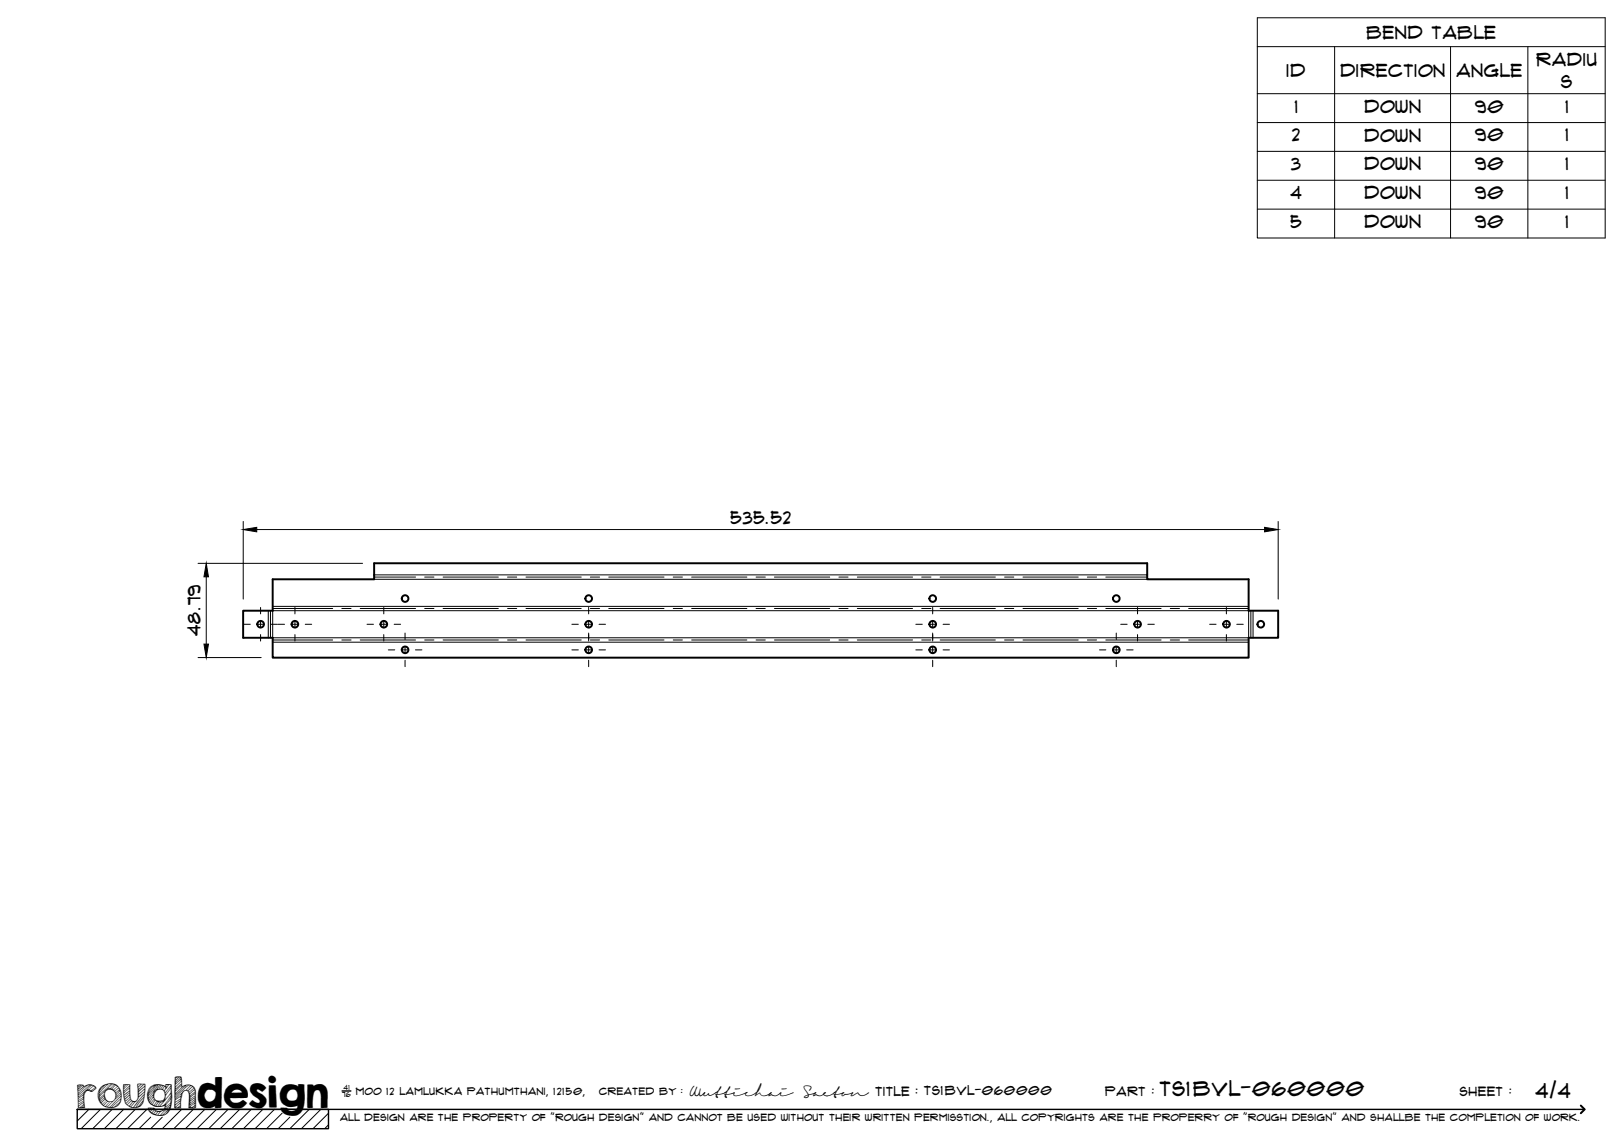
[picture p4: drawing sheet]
<svg xmlns="http://www.w3.org/2000/svg" width="420mm" height="297mm" viewBox="0 0 420 297" stroke-linecap="round" stroke-linejoin="round" font-family="sans-serif">
<!-- layer: Visible -->
<g fill="none" stroke="#000" stroke-width=".51">
<path d="M70.5 149.9h26.3v-4.2h200v4.2h26.2v8.1h7.7v7h-7.7v5.2h-252.5v-5.2h-7.6v-7h7.6z"/>
<circle cx="104.8" cy="154.9" r=".86"/>
<circle cx="152.3" cy="154.9" r=".86"/>
<circle cx="241.3" cy="154.9" r=".86"/>
<circle cx="288.8" cy="154.9" r=".86"/>
<circle cx="67.4" cy="161.5" r=".86"/>
<circle cx="76.3" cy="161.5" r=".86"/>
<circle cx="99.3" cy="161.5" r=".86"/>
<circle cx="104.8" cy="168.1" r=".86"/>
<circle cx="152.3" cy="168.1" r=".86"/>
<circle cx="152.3" cy="161.5" r=".86"/>
<circle cx="241.3" cy="161.5" r=".86"/>
<circle cx="241.3" cy="168.1" r=".86"/>
<circle cx="288.8" cy="168.1" r=".86"/>
<circle cx="294.3" cy="161.5" r=".86"/>
<circle cx="317.3" cy="161.5" r=".86"/>
<circle cx="326.2" cy="161.5" r=".86"/>
</g>
<!-- layer: Bend Center -->
<g fill="none" stroke="#000" stroke-width=".26">
<path d="M70 158v7M70.5 157.4h15.6M88.4 157.4h2.4M93.2 157.4h14.3M96.8 149.3h10.7M109.9 149.3h2.4M109.9 157.4h2.4M114.6 149.3h14.3M114.6 157.4h14.3M131.3 149.3h2.4M131.3 157.4h2.4M136.1 149.3h14.3"/>
<path d="M136.1 157.4h14.3M152.7 149.3h2.4M152.7 157.4h2.4M157.5 149.3h14.3M157.5 157.4h14.3M174.2 149.3h2.4M174.2 157.4h2.4M178.9 149.3h14.3M178.9 157.4h14.3M195.6 149.3h2.4M195.6 157.4h2.4M200.4 149.3h14.3"/>
<path d="M200.4 157.4h14.3M217 149.3h2.4M217 157.4h2.4M221.8 149.3h14.3M221.8 157.4h14.3M238.5 149.3h2.4M238.5 157.4h2.4M243.2 149.3h14.3M243.2 157.4h14.3M259.9 149.3h2.4M259.9 157.4h2.4M264.7 149.3h14.3"/>
<path d="M264.7 157.4h14.3M281.3 149.3h2.4M281.3 157.4h2.4M286.1 149.3h10.7M286.1 157.4h14.3M302.8 157.4h2.4M307.5 157.4h15.5M323.6 158v7M70.5 165.6h15.6M88.4 165.6h2.4M93.2 165.6h14.3M109.9 165.6h2.4"/>
<path d="M114.6 165.6h14.3M131.3 165.6h2.4M136.1 165.6h14.3M152.7 165.6h2.4M157.5 165.6h14.3M174.2 165.6h2.4M178.9 165.6h14.3M195.6 165.6h2.4M200.4 165.6h14.3M217 165.6h2.4M221.8 165.6h14.3M238.5 165.6h2.4"/>
<path d="M243.2 165.6h14.3M259.9 165.6h2.4M264.7 165.6h14.3M281.3 165.6h2.4M286.1 165.6h14.3M302.8 165.6h2.4M307.5 165.6h15.5"/>
</g>
<!-- layer: Visible Narrow -->
<path d="M69.4 158v7M70.5 158h252.5v7h-252.5zM70.5 156.9h252.5M96.8 149.9h200M96.8 148.7h200M324.2 158v7M70.5 166.2h252.5" fill="none" stroke="#000" stroke-width=".26"/>
<!-- layer: TitleBlock -->
<path d="M20 287h65v5h-65zM20 287h390M88.5 282.3h2.3" fill="none" stroke="#000" stroke-width=".36"/>
<path d="M409 286.1l1 .9-1 1" fill="none" stroke="#000" stroke-width=".51"/>
<g fill="none" stroke="#000" stroke-width=".26">
<path d="M23 287l-3 3.1M26 287l-5 5M29 287l-5 5M32 287l-5 5M35 287l-5 5M38 287l-5 5M39 289.1l-3 2.9M42 289.1l-3 2.9M47 287l-5 5M50 287l-5 5M53 287l-5 5M56 287l-5 5"/>
<path d="M59 287l-5 5M62 287l-5 5M65 287l-5 5M68 287l-5 5M71 287l-5 5M73 288l-4 4M75 289.1l-3 2.9M80 287l-5 5M83 287l-5 5M85 288l-4 4M85 291l-1 1"/>
</g>
<!-- layer: Smart Centers -->
<g fill="none" stroke="#000" stroke-width=".26">
<path d="M67.4 157.2v1.6M76.3 157.2v1.6M99.3 157.2v1.6M152.3 157.2v1.6M241.3 157.2v1.6M294.3 157.2v1.6M317.3 157.2v1.6M63.1 161.5h1.6M66.5 161.5h1.8M67.4 160.6v1.8M67.4 164.2v1.7M70.1 161.5h1.7"/>
<path d="M71.9 161.5h1.7M75.4 161.5h1.8M76.3 160.6v1.8M76.3 164.2v1.7M79 161.5h1.6M95 161.5h1.6M98.4 161.5h1.8M99.3 160.6v1.8M99.3 164.2v1.7M100.5 168.2h1.6M102 161.5h1.7M103.9 168.2h1.8"/>
<path d="M104.8 163.8v1.7M104.8 167.3v1.7M104.8 170.8v1.7M107.5 168.2h1.7M148 161.5h1.6M148 168.2h1.6M151.4 161.5h1.8M151.4 168.2h1.8M152.3 160.6v1.8M152.3 163.8v2.1M152.3 167.3v1.7M152.3 170.8v1.7"/>
<path d="M155 161.5h1.7M155 168.2h1.7M236.9 161.5h1.7M236.9 168.2h1.7M240.4 161.5h1.8M240.4 168.2h1.8M241.3 160.6v1.8M241.3 163.8v2.1M241.3 167.3v1.7M241.3 170.8v1.7M244 161.5h1.6M244 168.2h1.6"/>
<path d="M284.5 168.2h1.6M287.9 168.2h1.8M288.8 163.8v1.7M288.8 167.3v1.7M288.8 170.8v1.7M289.9 161.5h1.7M291.5 168.2h1.7M293.4 161.5h1.8M294.3 160.6v1.8M294.3 164.2v1.7M297 161.5h1.6M312.9 161.5h1.7"/>
<path d="M316.4 161.5h1.8M317.3 160.6v1.8M317.3 164.2v1.7M320 161.5h1.6"/>
</g>
<!-- layer: Bend Tables -->
<path d="M325.3 4.6h90v57h-90zM325.3 12.1h90M345.3 12.1v49.5M375.3 12.1v49.5M395.3 12.1v49.5M325.3 24.2h90M325.3 31.7h90M325.3 39.2h90M325.3 46.6h90M325.3 54.1h90" fill="none" stroke="#000" stroke-width=".26"/>
<!-- layer: FD_Dimensions -->
<path d="M62.9 134.9v20.1M66.4 137h260.8M330.7 134.9v20.1M51.2 145.8h42.6M53.4 149.3v17.4M51.2 170.1h16.4" fill="none" stroke="#000" stroke-width=".26"/>
<path d="M62.9 137l3.5-.6v1.2zM327.2 136.4l3.5 .6-3.5 .6zM53.4 145.8l.5 3.5h-1.1zM52.8 166.7h1.1l-.5 3.4z" fill="#000" stroke="#000" stroke-width=".26"/>
<text font-size="9.7" x="19.9" y="286.8">roughdesign</text>
<g font-size="5.3">
<text x="300.1" y="283.6">TS1BVL-060000</text>
<text x="397.3" y="284">4/4</text>
</g>
<g font-size="4.6">
<text x="353.6" y="10">Bend Table</text>
<text x="397.5" y="17">Radiu</text>
<text x="332.9" y="19.9">ID</text>
<text x="346.8" y="19.8">Direction</text>
<text x="376.8" y="19.9">Angle</text>
<text x="403.9" y="22.8">s</text>
<text x="335" y="29.1">1</text>
<text x="353" y="29.2">Down</text>
<text x="381.6" y="29.1">90</text>
<text x="405" y="29.1">1</text>
<text x="334.3" y="36.6">2</text>
<text x="353" y="36.6">Down</text>
<text x="381.6" y="36.6">90</text>
<text x="405" y="36.6">1</text>
<text x="334.1" y="44.1">3</text>
<text x="353" y="44.1">Down</text>
<text x="381.6" y="44.1">90</text>
<text x="405" y="44.1">1</text>
<text x="333.9" y="51.5">4</text>
<text x="353" y="51.5">Down</text>
<text x="381.6" y="51.5">90</text>
<text x="405" y="51.5">1</text>
<text x="333.9" y="59">5</text>
<text x="353" y="59">Down</text>
<text x="381.6" y="59">90</text>
<text x="405" y="59">1</text>
<text x="189" y="135.5">535.52</text>
<text x="51.9" y="164.6" transform="rotate(-90 51.9 164.6)">48.79</text>
</g>
<g font-size="3.4">
<text x="178.3" y="283.5">Wuttichai</text>
<text x="208.1" y="283.5">Saeton title : TS1BVL-060000</text>
</g>
<g font-size="3.3">
<text x="286" y="283.5">Part :</text>
<text x="377.7" y="283.5">sheet :</text>
</g>
<g font-size="2.7">
<text x="92.1" y="283.3">moo 12 Lamlukka pathumthani, 12150,</text>
<text x="155" y="283.3">created by :</text>
</g>
<text font-size="2.6" x="88" y="290.1">all design are the property of &quot;rough design&quot; and cannot be used without their written permisstion., all copyrights are the properry of &quot;rough design&quot; and shallbe the completion of work.</text>
<g font-size="1.9">
<text x="88.5" y="283.9">76</text>
<text x="88.9" y="282.1">41</text>
</g>
</svg>
